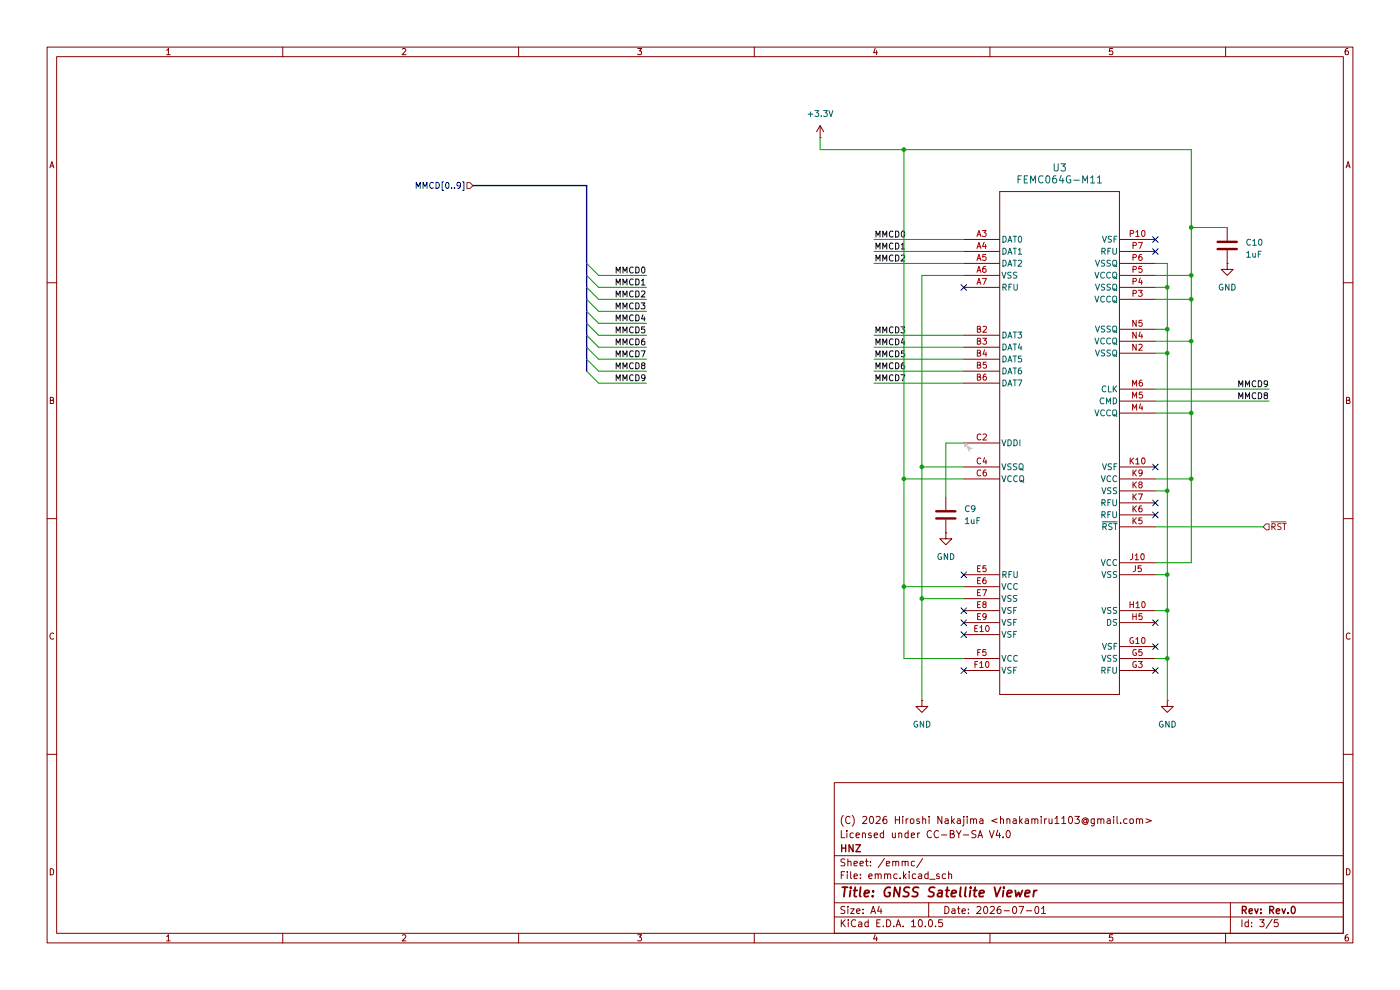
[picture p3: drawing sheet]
(kicad_sch
 (version 20260306)
 (generator "eeschema")
 (generator_version "10.0")
 (paper "A4")
 (title_block
  (title "GNSS Satellite Viewer")
  (date "2026-07-01")
  (rev "Rev.0")
  (company "HNZ")
  (comment 1 "Licensed under CC-BY-SA V4.0")
  (comment 2 "(C) 2026 Hiroshi Nakajima <hnakamiru1103@gmail.com>"))
 (lib_symbols
  (symbol "Device:C"
   (pin_numbers (hide yes))
   (pin_names
    (offset 0.254)) (exclude_from_sim no) (in_bom yes) (on_board yes)
   (in_pos_files yes)
   (duplicate_pin_numbers_are_jumpers no)
   (property "Reference" "C" (at 0.635 2.54 0) (show_name no) (do_not_autoplace no) (effects (font (size 1.27 1.27)) (justify left)))
   (property "Value" "C" (at 0.635 -2.54 0) (show_name no) (do_not_autoplace no) (effects (font (size 1.27 1.27)) (justify left)))
   (property "Footprint" "" (at 0.9652 -3.81 0) (show_name no) (do_not_autoplace no) (hide yes) (effects (font (size 1.27 1.27))))
   (property "Datasheet" "" (at 0 0 0) (show_name no) (do_not_autoplace no) (hide yes) (effects (font (size 1.27 1.27))))
   (property "Description" "Unpolarized capacitor" (at 0 0 0) (show_name no) (do_not_autoplace no) (hide yes) (effects (font (size 1.27 1.27))))
   (symbol "C_0_1"
    (polyline (pts (xy -2.032 0.762) (xy 2.032 0.762)) (stroke (width 0.508) (type default)) (fill (type none)))
    (polyline (pts (xy -2.032 -0.762) (xy 2.032 -0.762)) (stroke (width 0.508) (type default)) (fill (type none))))
   (symbol "C_1_1"
    (pin passive line (at 0 3.81 270) (length 2.794) (name "" (effects (font (size 1.27 1.27)))) (number "1" (effects (font (size 1.27 1.27)))))
    (pin passive line (at 0 -3.81 90) (length 2.794) (name "" (effects (font (size 1.27 1.27)))) (number "2" (effects (font (size 1.27 1.27))))))
   (embedded_fonts no))
  (symbol "power:+3.3V"
   (power global)
   (pin_numbers (hide yes))
   (pin_names
    (offset 0) (hide yes)) (exclude_from_sim no) (in_bom yes) (on_board yes)
   (in_pos_files yes)
   (duplicate_pin_numbers_are_jumpers no)
   (property "Reference" "#PWR" (at 0 -3.81 0) (show_name no) (do_not_autoplace no) (hide yes) (effects (font (size 1.27 1.27))))
   (property "Value" "+3.3V" (at 0 3.556 0) (show_name no) (do_not_autoplace no) (effects (font (size 1.27 1.27))))
   (property "Footprint" "" (at 0 0 0) (show_name no) (do_not_autoplace no) (hide yes) (effects (font (size 1.27 1.27))))
   (property "Datasheet" "" (at 0 0 0) (show_name no) (do_not_autoplace no) (hide yes) (effects (font (size 1.27 1.27))))
   (property "Description" "Power symbol creates a global label with name \"+3.3V\"" (at 0 0 0) (show_name no) (do_not_autoplace no) (hide yes) (effects (font (size 1.27 1.27))))
   (symbol "+3.3V_0_1"
    (polyline (pts (xy -0.762 1.27) (xy 0 2.54)) (stroke (width 0) (type default)) (fill (type none)))
    (polyline (pts (xy 0 2.54) (xy 0.762 1.27)) (stroke (width 0) (type default)) (fill (type none)))
    (polyline (pts (xy 0 0) (xy 0 2.54)) (stroke (width 0) (type default)) (fill (type none))))
   (symbol "+3.3V_1_1"
    (pin power_in line (at 0 0 90) (length 0) (name "" (effects (font (size 1.27 1.27)))) (number "1" (effects (font (size 1.27 1.27))))))
   (embedded_fonts no))
  (symbol "power:GND"
   (power global)
   (pin_numbers (hide yes))
   (pin_names
    (offset 0) (hide yes)) (exclude_from_sim no) (in_bom yes) (on_board yes)
   (in_pos_files yes)
   (duplicate_pin_numbers_are_jumpers no)
   (property "Reference" "#PWR" (at 0 -6.35 0) (show_name no) (do_not_autoplace no) (hide yes) (effects (font (size 1.27 1.27))))
   (property "Value" "GND" (at 0 -3.81 0) (show_name no) (do_not_autoplace no) (effects (font (size 1.27 1.27))))
   (property "Footprint" "" (at 0 0 0) (show_name no) (do_not_autoplace no) (hide yes) (effects (font (size 1.27 1.27))))
   (property "Datasheet" "" (at 0 0 0) (show_name no) (do_not_autoplace no) (hide yes) (effects (font (size 1.27 1.27))))
   (property "Description" "Power symbol creates a global label with name \"GND\" , ground" (at 0 0 0) (show_name no) (do_not_autoplace no) (hide yes) (effects (font (size 1.27 1.27))))
   (symbol "GND_0_1"
    (polyline (pts (xy 0 0) (xy 0 -1.27) (xy 1.27 -1.27) (xy 0 -2.54) (xy -1.27 -1.27) (xy 0 -1.27)) (stroke (width 0) (type default)) (fill (type none))))
   (symbol "GND_1_1"
    (pin power_in line (at 0 0 270) (length 0) (name "" (effects (font (size 1.27 1.27)))) (number "1" (effects (font (size 1.27 1.27))))))
   (embedded_fonts no))
  (symbol "tbctl:EM32VSUKN"
   (pin_names
    (offset 0.254)) (exclude_from_sim no) (in_bom yes) (on_board yes)
   (in_pos_files yes)
   (duplicate_pin_numbers_are_jumpers no)
   (property "Reference" "U" (at 20.32 10.16 0) (show_name no) (do_not_autoplace no) (effects (font (size 1.524 1.524))))
   (property "Value" "EM32VSUKN" (at 20.32 7.62 0) (show_name no) (do_not_autoplace no) (effects (font (size 1.524 1.524))))
   (property "Footprint" "tbctl:EM32VSUKN FPGA153" (at 1.27 7.62 0) (show_name no) (do_not_autoplace no) (hide yes) (effects (font (size 1.27 1.27)
    (italic yes))))
   (property "Datasheet" "" (at 0 0 0) (show_name no) (do_not_autoplace no) (hide yes) (effects (font (size 1.27 1.27)
    (italic yes))))
   (property "Description" "Packaged NAND flash memory with e•MMC™ 5.1 interface" (at 0 0 0) (show_name no) (do_not_autoplace no) (hide yes) (effects (font (size 1.27 1.27))))
   (symbol "EM32VSUKN_1_1"
    (polyline (pts (xy 7.62 5.08) (xy 7.62 -101.6)) (stroke (width 0.127) (type default)) (fill (type none)))
    (polyline (pts (xy 7.62 -101.6) (xy 33.02 -101.6)) (stroke (width 0.127) (type default)) (fill (type none)))
    (polyline (pts (xy 33.02 5.08) (xy 7.62 5.08)) (stroke (width 0.127) (type default)) (fill (type none)))
    (polyline (pts (xy 33.02 -101.6) (xy 33.02 5.08)) (stroke (width 0.127) (type default)) (fill (type none)))
    (pin passive line (at 0 -5.08 0) (length 7.62) (name "DAT0" (effects (font (size 1.27 1.27)))) (number "A3" (effects (font (size 1.27 1.27)))))
    (pin passive line (at 0 -7.62 0) (length 7.62) (name "DAT1" (effects (font (size 1.27 1.27)))) (number "A4" (effects (font (size 1.27 1.27)))))
    (pin passive line (at 0 -10.16 0) (length 7.62) (name "DAT2" (effects (font (size 1.27 1.27)))) (number "A5" (effects (font (size 1.27 1.27)))))
    (pin power_in line (at 0 -12.7 0) (length 7.62) (name "VSS" (effects (font (size 1.27 1.27)))) (number "A6" (effects (font (size 1.27 1.27)))))
    (pin passive line (at 0 -15.24 0) (length 7.62) (name "RFU" (effects (font (size 1.27 1.27)))) (number "A7" (effects (font (size 1.27 1.27)))))
    (pin passive line (at 0 -25.4 0) (length 7.62) (name "DAT3" (effects (font (size 1.27 1.27)))) (number "B2" (effects (font (size 1.27 1.27)))))
    (pin passive line (at 0 -27.94 0) (length 7.62) (name "DAT4" (effects (font (size 1.27 1.27)))) (number "B3" (effects (font (size 1.27 1.27)))))
    (pin passive line (at 0 -30.48 0) (length 7.62) (name "DAT5" (effects (font (size 1.27 1.27)))) (number "B4" (effects (font (size 1.27 1.27)))))
    (pin passive line (at 0 -33.02 0) (length 7.62) (name "DAT6" (effects (font (size 1.27 1.27)))) (number "B5" (effects (font (size 1.27 1.27)))))
    (pin passive line (at 0 -35.56 0) (length 7.62) (name "DAT7" (effects (font (size 1.27 1.27)))) (number "B6" (effects (font (size 1.27 1.27)))))
    (pin power_in line (at 0 -48.26 0) (length 7.62) (name "VDDI" (effects (font (size 1.27 1.27)))) (number "C2" (effects (font (size 1.27 1.27)))))
    (pin power_in line (at 0 -53.34 0) (length 7.62) (name "VSSQ" (effects (font (size 1.27 1.27)))) (number "C4" (effects (font (size 1.27 1.27)))))
    (pin power_in line (at 0 -55.88 0) (length 7.62) (name "VCCQ" (effects (font (size 1.27 1.27)))) (number "C6" (effects (font (size 1.27 1.27)))))
    (pin passive line (at 0 -76.2 0) (length 7.62) (name "RFU" (effects (font (size 1.27 1.27)))) (number "E5" (effects (font (size 1.27 1.27)))))
    (pin power_in line (at 0 -78.74 0) (length 7.62) (name "VCC" (effects (font (size 1.27 1.27)))) (number "E6" (effects (font (size 1.27 1.27)))))
    (pin power_in line (at 0 -81.28 0) (length 7.62) (name "VSS" (effects (font (size 1.27 1.27)))) (number "E7" (effects (font (size 1.27 1.27)))))
    (pin power_in line (at 0 -83.82 0) (length 7.62) (name "VSF" (effects (font (size 1.27 1.27)))) (number "E8" (effects (font (size 1.27 1.27)))))
    (pin power_in line (at 0 -86.36 0) (length 7.62) (name "VSF" (effects (font (size 1.27 1.27)))) (number "E9" (effects (font (size 1.27 1.27)))))
    (pin power_in line (at 0 -88.9 0) (length 7.62) (name "VSF" (effects (font (size 1.27 1.27)))) (number "E10" (effects (font (size 1.27 1.27)))))
    (pin power_in line (at 0 -93.98 0) (length 7.62) (name "VCC" (effects (font (size 1.27 1.27)))) (number "F5" (effects (font (size 1.27 1.27)))))
    (pin power_in line (at 0 -96.52 0) (length 7.62) (name "VSF" (effects (font (size 1.27 1.27)))) (number "F10" (effects (font (size 1.27 1.27)))))
    (pin passive line (at 40.64 -96.52 180) (length 7.62) (name "RFU" (effects (font (size 1.27 1.27)))) (number "G3" (effects (font (size 1.27 1.27)))))
    (pin power_in line (at 40.64 -93.98 180) (length 7.62) (name "VSS" (effects (font (size 1.27 1.27)))) (number "G5" (effects (font (size 1.27 1.27)))))
    (pin power_in line (at 40.64 -91.44 180) (length 7.62) (name "VSF" (effects (font (size 1.27 1.27)))) (number "G10" (effects (font (size 1.27 1.27)))))
    (pin passive line (at 40.64 -86.36 180) (length 7.62) (name "DS" (effects (font (size 1.27 1.27)))) (number "H5" (effects (font (size 1.27 1.27)))))
    (pin power_in line (at 40.64 -83.82 180) (length 7.62) (name "VSS" (effects (font (size 1.27 1.27)))) (number "H10" (effects (font (size 1.27 1.27)))))
    (pin power_in line (at 40.64 -76.2 180) (length 7.62) (name "VSS" (effects (font (size 1.27 1.27)))) (number "J5" (effects (font (size 1.27 1.27)))))
    (pin power_in line (at 40.64 -73.66 180) (length 7.62) (name "VCC" (effects (font (size 1.27 1.27)))) (number "J10" (effects (font (size 1.27 1.27)))))
    (pin passive line (at 40.64 -66.04 180) (length 7.62) (name "~{RST}" (effects (font (size 1.27 1.27)))) (number "K5" (effects (font (size 1.27 1.27)))))
    (pin passive line (at 40.64 -63.5 180) (length 7.62) (name "RFU" (effects (font (size 1.27 1.27)))) (number "K6" (effects (font (size 1.27 1.27)))))
    (pin passive line (at 40.64 -60.96 180) (length 7.62) (name "RFU" (effects (font (size 1.27 1.27)))) (number "K7" (effects (font (size 1.27 1.27)))))
    (pin power_in line (at 40.64 -58.42 180) (length 7.62) (name "VSS" (effects (font (size 1.27 1.27)))) (number "K8" (effects (font (size 1.27 1.27)))))
    (pin power_in line (at 40.64 -55.88 180) (length 7.62) (name "VCC" (effects (font (size 1.27 1.27)))) (number "K9" (effects (font (size 1.27 1.27)))))
    (pin power_in line (at 40.64 -53.34 180) (length 7.62) (name "VSF" (effects (font (size 1.27 1.27)))) (number "K10" (effects (font (size 1.27 1.27)))))
    (pin power_in line (at 40.64 -41.91 180) (length 7.62) (name "VCCQ" (effects (font (size 1.27 1.27)))) (number "M4" (effects (font (size 1.27 1.27)))))
    (pin passive line (at 40.64 -39.37 180) (length 7.62) (name "CMD" (effects (font (size 1.27 1.27)))) (number "M5" (effects (font (size 1.27 1.27)))))
    (pin passive line (at 40.64 -36.83 180) (length 7.62) (name "CLK" (effects (font (size 1.27 1.27)))) (number "M6" (effects (font (size 1.27 1.27)))))
    (pin power_in line (at 40.64 -29.21 180) (length 7.62) (name "VSSQ" (effects (font (size 1.27 1.27)))) (number "N2" (effects (font (size 1.27 1.27)))))
    (pin power_in line (at 40.64 -26.67 180) (length 7.62) (name "VCCQ" (effects (font (size 1.27 1.27)))) (number "N4" (effects (font (size 1.27 1.27)))))
    (pin power_in line (at 40.64 -24.13 180) (length 7.62) (name "VSSQ" (effects (font (size 1.27 1.27)))) (number "N5" (effects (font (size 1.27 1.27)))))
    (pin power_in line (at 40.64 -17.78 180) (length 7.62) (name "VCCQ" (effects (font (size 1.27 1.27)))) (number "P3" (effects (font (size 1.27 1.27)))))
    (pin power_in line (at 40.64 -15.24 180) (length 7.62) (name "VSSQ" (effects (font (size 1.27 1.27)))) (number "P4" (effects (font (size 1.27 1.27)))))
    (pin power_in line (at 40.64 -12.7 180) (length 7.62) (name "VCCQ" (effects (font (size 1.27 1.27)))) (number "P5" (effects (font (size 1.27 1.27)))))
    (pin power_in line (at 40.64 -10.16 180) (length 7.62) (name "VSSQ" (effects (font (size 1.27 1.27)))) (number "P6" (effects (font (size 1.27 1.27)))))
    (pin passive line (at 40.64 -7.62 180) (length 7.62) (name "RFU" (effects (font (size 1.27 1.27)))) (number "P7" (effects (font (size 1.27 1.27)))))
    (pin power_in line (at 40.64 -5.08 180) (length 7.62) (name "VSF" (effects (font (size 1.27 1.27)))) (number "P10" (effects (font (size 1.27 1.27))))))
   (embedded_fonts no)))
 (junction
  (at 191.77 101.6)
  (diameter 0)
  (color 0 0 0 0))
 (junction
  (at 191.77 31.75)
  (diameter 0)
  (color 0 0 0 0))
 (junction
  (at 191.77 124.46)
  (diameter 0)
  (color 0 0 0 0))
 (junction
  (at 195.58 99.06)
  (diameter 0)
  (color 0 0 0 0))
 (junction
  (at 252.73 72.39)
  (diameter 0)
  (color 0 0 0 0))
 (junction
  (at 252.73 48.26)
  (diameter 0)
  (color 0 0 0 0))
 (junction
  (at 247.65 74.93)
  (diameter 0)
  (color 0 0 0 0))
 (junction
  (at 247.65 104.14)
  (diameter 0)
  (color 0 0 0 0))
 (junction
  (at 247.65 60.96)
  (diameter 0)
  (color 0 0 0 0))
 (junction
  (at 252.73 87.63)
  (diameter 0)
  (color 0 0 0 0))
 (junction
  (at 247.65 129.54)
  (diameter 0)
  (color 0 0 0 0))
 (junction
  (at 252.73 63.5)
  (diameter 0)
  (color 0 0 0 0))
 (junction
  (at 195.58 127)
  (diameter 0)
  (color 0 0 0 0))
 (junction
  (at 252.73 101.6)
  (diameter 0)
  (color 0 0 0 0))
 (junction
  (at 247.65 139.7)
  (diameter 0)
  (color 0 0 0 0))
 (junction
  (at 247.65 69.85)
  (diameter 0)
  (color 0 0 0 0))
 (junction
  (at 252.73 58.42)
  (diameter 0)
  (color 0 0 0 0))
 (junction
  (at 247.65 121.92)
  (diameter 0)
  (color 0 0 0 0))
 (no_connect
  (at 245.11 99.06))
 (no_connect
  (at 245.11 53.34))
 (no_connect
  (at 204.47 129.54))
 (no_connect
  (at 245.11 137.16))
 (no_connect
  (at 245.11 106.68))
 (no_connect
  (at 245.11 50.8))
 (no_connect
  (at 245.11 142.24))
 (no_connect
  (at 204.47 142.24))
 (no_connect
  (at 245.11 132.08))
 (no_connect
  (at 204.47 132.08))
 (no_connect
  (at 204.47 134.62))
 (no_connect
  (at 204.47 121.92))
 (no_connect
  (at 245.11 109.22))
 (no_connect
  (at 204.47 60.96))
 (bus_entry
  (at 124.46 71.12)
  (size 2.54 2.54)
  (stroke (width 0) (type default)))
 (bus_entry
  (at 124.46 68.58)
  (size 2.54 2.54)
  (stroke (width 0) (type default)))
 (bus_entry
  (at 124.46 76.2)
  (size 2.54 2.54)
  (stroke (width 0) (type default)))
 (bus_entry
  (at 124.46 78.74)
  (size 2.54 2.54)
  (stroke (width 0) (type default)))
 (bus_entry
  (at 124.46 58.42)
  (size 2.54 2.54)
  (stroke (width 0) (type default)))
 (bus_entry
  (at 124.46 66.04)
  (size 2.54 2.54)
  (stroke (width 0) (type default)))
 (bus_entry
  (at 124.46 63.5)
  (size 2.54 2.54)
  (stroke (width 0) (type default)))
 (bus_entry
  (at 124.46 73.66)
  (size 2.54 2.54)
  (stroke (width 0) (type default)))
 (bus_entry
  (at 124.46 60.96)
  (size 2.54 2.54)
  (stroke (width 0) (type default)))
 (bus_entry
  (at 124.46 55.88)
  (size 2.54 2.54)
  (stroke (width 0) (type default)))
 (wire
  (pts (xy 252.73 119.38) (xy 252.73 101.6))
  (stroke (width 0) (type default)))
 (wire
  (pts (xy 252.73 87.63) (xy 252.73 72.39))
  (stroke (width 0) (type default)))
 (wire
  (pts (xy 127 58.42) (xy 137.16 58.42))
  (stroke (width 0) (type default)))
 (wire
  (pts (xy 185.42 81.28) (xy 204.47 81.28))
  (stroke (width 0) (type default)))
 (wire
  (pts (xy 252.73 31.75) (xy 191.77 31.75))
  (stroke (width 0) (type default)))
 (wire
  (pts (xy 127 66.04) (xy 137.16 66.04))
  (stroke (width 0) (type default)))
 (wire
  (pts (xy 245.11 104.14) (xy 247.65 104.14))
  (stroke (width 0) (type default)))
 (wire
  (pts (xy 127 71.12) (xy 137.16 71.12))
  (stroke (width 0) (type default)))
 (wire
  (pts (xy 204.47 124.46) (xy 191.77 124.46))
  (stroke (width 0) (type default)))
 (wire
  (pts (xy 252.73 31.75) (xy 252.73 48.26))
  (stroke (width 0) (type default)))
 (wire
  (pts (xy 185.42 73.66) (xy 204.47 73.66))
  (stroke (width 0) (type default)))
 (wire
  (pts (xy 245.11 74.93) (xy 247.65 74.93))
  (stroke (width 0) (type default)))
 (wire
  (pts (xy 247.65 74.93) (xy 247.65 69.85))
  (stroke (width 0) (type default)))
 (wire
  (pts (xy 195.58 127) (xy 195.58 148.59))
  (stroke (width 0) (type default)))
 (wire
  (pts (xy 127 76.2) (xy 137.16 76.2))
  (stroke (width 0) (type default)))
 (bus
  (pts (xy 124.46 73.66) (xy 124.46 78.74))
  (stroke (width 0) (type default)))
 (wire
  (pts (xy 204.47 58.42) (xy 195.58 58.42))
  (stroke (width 0) (type default)))
 (wire
  (pts (xy 247.65 139.7) (xy 247.65 129.54))
  (stroke (width 0) (type default)))
 (wire
  (pts (xy 245.11 119.38) (xy 252.73 119.38))
  (stroke (width 0) (type default)))
 (bus
  (pts (xy 124.46 39.37) (xy 124.46 66.04))
  (stroke (width 0) (type default)))
 (wire
  (pts (xy 245.11 55.88) (xy 247.65 55.88))
  (stroke (width 0) (type default)))
 (wire
  (pts (xy 185.42 71.12) (xy 204.47 71.12))
  (stroke (width 0) (type default)))
 (wire
  (pts (xy 245.11 82.55) (xy 269.24 82.55))
  (stroke (width 0) (type default)))
 (wire
  (pts (xy 127 68.58) (xy 137.16 68.58))
  (stroke (width 0) (type default)))
 (wire
  (pts (xy 191.77 31.75) (xy 191.77 101.6))
  (stroke (width 0) (type default)))
 (wire
  (pts (xy 245.11 69.85) (xy 247.65 69.85))
  (stroke (width 0) (type default)))
 (wire
  (pts (xy 200.66 93.98) (xy 200.66 105.41))
  (stroke (width 0) (type default)))
 (wire
  (pts (xy 185.42 76.2) (xy 204.47 76.2))
  (stroke (width 0) (type default)))
 (wire
  (pts (xy 127 63.5) (xy 137.16 63.5))
  (stroke (width 0) (type default)))
 (wire
  (pts (xy 247.65 139.7) (xy 247.65 148.59))
  (stroke (width 0) (type default)))
 (wire
  (pts (xy 127 78.74) (xy 137.16 78.74))
  (stroke (width 0) (type default)))
 (wire
  (pts (xy 247.65 60.96) (xy 245.11 60.96))
  (stroke (width 0) (type default)))
 (wire
  (pts (xy 252.73 72.39) (xy 252.73 63.5))
  (stroke (width 0) (type default)))
 (wire
  (pts (xy 191.77 139.7) (xy 204.47 139.7))
  (stroke (width 0) (type default)))
 (wire
  (pts (xy 245.11 63.5) (xy 252.73 63.5))
  (stroke (width 0) (type default)))
 (wire
  (pts (xy 195.58 127) (xy 204.47 127))
  (stroke (width 0) (type default)))
 (wire
  (pts (xy 245.11 139.7) (xy 247.65 139.7))
  (stroke (width 0) (type default)))
 (wire
  (pts (xy 245.11 58.42) (xy 252.73 58.42))
  (stroke (width 0) (type default)))
 (wire
  (pts (xy 185.42 78.74) (xy 204.47 78.74))
  (stroke (width 0) (type default)))
 (wire
  (pts (xy 191.77 101.6) (xy 191.77 124.46))
  (stroke (width 0) (type default)))
 (wire
  (pts (xy 195.58 99.06) (xy 195.58 127))
  (stroke (width 0) (type default)))
 (wire
  (pts (xy 247.65 121.92) (xy 247.65 104.14))
  (stroke (width 0) (type default)))
 (wire
  (pts (xy 127 60.96) (xy 137.16 60.96))
  (stroke (width 0) (type default)))
 (wire
  (pts (xy 245.11 121.92) (xy 247.65 121.92))
  (stroke (width 0) (type default)))
 (wire
  (pts (xy 127 81.28) (xy 137.16 81.28))
  (stroke (width 0) (type default)))
 (wire
  (pts (xy 204.47 99.06) (xy 195.58 99.06))
  (stroke (width 0) (type default)))
 (wire
  (pts (xy 191.77 31.75) (xy 173.99 31.75))
  (stroke (width 0) (type default)))
 (wire
  (pts (xy 127 73.66) (xy 137.16 73.66))
  (stroke (width 0) (type default)))
 (wire
  (pts (xy 247.65 55.88) (xy 247.65 60.96))
  (stroke (width 0) (type default)))
 (wire
  (pts (xy 247.65 69.85) (xy 247.65 60.96))
  (stroke (width 0) (type default)))
 (wire
  (pts (xy 204.47 93.98) (xy 200.66 93.98))
  (stroke (width 0) (type default)))
 (wire
  (pts (xy 245.11 87.63) (xy 252.73 87.63))
  (stroke (width 0) (type default)))
 (wire
  (pts (xy 252.73 63.5) (xy 252.73 58.42))
  (stroke (width 0) (type default)))
 (wire
  (pts (xy 245.11 101.6) (xy 252.73 101.6))
  (stroke (width 0) (type default)))
 (bus
  (pts (xy 124.46 39.37) (xy 100.33 39.37))
  (stroke (width 0) (type default)))
 (wire
  (pts (xy 191.77 101.6) (xy 204.47 101.6))
  (stroke (width 0) (type default)))
 (wire
  (pts (xy 245.11 85.09) (xy 269.24 85.09))
  (stroke (width 0) (type default)))
 (bus
  (pts (xy 124.46 68.58) (xy 124.46 71.12))
  (stroke (width 0) (type default)))
 (wire
  (pts (xy 195.58 58.42) (xy 195.58 99.06))
  (stroke (width 0) (type default)))
 (wire
  (pts (xy 185.42 50.8) (xy 204.47 50.8))
  (stroke (width 0) (type default)))
 (wire
  (pts (xy 252.73 48.26) (xy 252.73 58.42))
  (stroke (width 0) (type default)))
 (wire
  (pts (xy 245.11 111.76) (xy 267.97 111.76))
  (stroke (width 0) (type default)))
 (wire
  (pts (xy 247.65 121.92) (xy 247.65 129.54))
  (stroke (width 0) (type default)))
 (wire
  (pts (xy 252.73 48.26) (xy 260.35 48.26))
  (stroke (width 0) (type default)))
 (wire
  (pts (xy 245.11 72.39) (xy 252.73 72.39))
  (stroke (width 0) (type default)))
 (wire
  (pts (xy 191.77 124.46) (xy 191.77 139.7))
  (stroke (width 0) (type default)))
 (wire
  (pts (xy 245.11 129.54) (xy 247.65 129.54))
  (stroke (width 0) (type default)))
 (wire
  (pts (xy 185.42 55.88) (xy 204.47 55.88))
  (stroke (width 0) (type default)))
 (bus
  (pts (xy 124.46 71.12) (xy 124.46 73.66))
  (stroke (width 0) (type default)))
 (wire
  (pts (xy 185.42 53.34) (xy 204.47 53.34))
  (stroke (width 0) (type default)))
 (bus
  (pts (xy 124.46 66.04) (xy 124.46 68.58))
  (stroke (width 0) (type default)))
 (wire
  (pts (xy 247.65 104.14) (xy 247.65 74.93))
  (stroke (width 0) (type default)))
 (wire
  (pts (xy 173.99 29.21) (xy 173.99 31.75))
  (stroke (width 0) (type default)))
 (wire
  (pts (xy 252.73 101.6) (xy 252.73 87.63))
  (stroke (width 0) (type default)))
 (label "MMCD9"
  (at 269.24 82.55 180)
  (effects (font (size 1.27 1.27)) (justify right bottom)))
 (label "MMCD3"
  (at 137.16 66.04 180)
  (effects (font (size 1.27 1.27)) (justify right bottom)))
 (label "MMCD1"
  (at 137.16 60.96 180)
  (effects (font (size 1.27 1.27)) (justify right bottom)))
 (label "MMCD8"
  (at 137.16 78.74 180)
  (effects (font (size 1.27 1.27)) (justify right bottom)))
 (label "MMCD2"
  (at 137.16 63.5 180)
  (effects (font (size 1.27 1.27)) (justify right bottom)))
 (label "MMCD0"
  (at 137.16 58.42 180)
  (effects (font (size 1.27 1.27)) (justify right bottom)))
 (label "MMCD2"
  (at 185.42 55.88 0)
  (effects (font (size 1.27 1.27)) (justify left bottom)))
 (label "MMCD5"
  (at 185.42 76.2 0)
  (effects (font (size 1.27 1.27)) (justify left bottom)))
 (label "MMCD3"
  (at 185.42 71.12 0)
  (effects (font (size 1.27 1.27)) (justify left bottom)))
 (label "MMCD8"
  (at 269.24 85.09 180)
  (effects (font (size 1.27 1.27)) (justify right bottom)))
 (label "MMCD5"
  (at 137.16 71.12 180)
  (effects (font (size 1.27 1.27)) (justify right bottom)))
 (label "MMCD7"
  (at 137.16 76.2 180)
  (effects (font (size 1.27 1.27)) (justify right bottom)))
 (label "MMCD7"
  (at 185.42 81.28 0)
  (effects (font (size 1.27 1.27)) (justify left bottom)))
 (label "MMCD0"
  (at 185.42 50.8 0)
  (effects (font (size 1.27 1.27)) (justify left bottom)))
 (label "MMCD1"
  (at 185.42 53.34 0)
  (effects (font (size 1.27 1.27)) (justify left bottom)))
 (label "MMCD6"
  (at 185.42 78.74 0)
  (effects (font (size 1.27 1.27)) (justify left bottom)))
 (label "MMCD4"
  (at 137.16 68.58 180)
  (effects (font (size 1.27 1.27)) (justify right bottom)))
 (label "MMCD4"
  (at 185.42 73.66 0)
  (effects (font (size 1.27 1.27)) (justify left bottom)))
 (label "MMCD6"
  (at 137.16 73.66 180)
  (effects (font (size 1.27 1.27)) (justify right bottom)))
 (label "MMCD9"
  (at 137.16 81.28 180)
  (effects (font (size 1.27 1.27)) (justify right bottom)))
 (hierarchical_label "MMCD[0..9]"
  (shape input)
  (at 100.33 39.37 180)
  (effects (font (size 1.27 1.27)) (justify right)))
 (hierarchical_label "~{RST}"
  (shape input)
  (at 267.97 111.76 0)
  (effects (font (size 1.27 1.27)) (justify left)))
 (symbol
  (lib_id "power:GND")
  (at 247.65 148.59 0)
  (unit 1)
  (body_style 1)
  (exclude_from_sim no)
  (in_bom yes)
  (on_board yes)
  (in_pos_files yes)
  (dnp no)
  (fields_autoplaced yes)
  (property "Reference" "#PWR0212" (at 247.65 154.94 0) (hide yes) (show_name no) (do_not_autoplace no) (effects (font (size 1.27 1.27))))
  (property "Value" "GND" (at 247.65 153.67 0) (show_name no) (do_not_autoplace no) (effects (font (size 1.27 1.27))))
  (property "Footprint" "" (at 247.65 148.59 0) (hide yes) (show_name no) (do_not_autoplace no) (effects (font (size 1.27 1.27))))
  (property "Datasheet" "" (at 247.65 148.59 0) (hide yes) (show_name no) (do_not_autoplace no) (effects (font (size 1.27 1.27))))
  (property "Description" "" (at 247.65 148.59 0) (show_name no) (do_not_autoplace no) (effects (font (size 1.27 1.27))))
  (pin "1"))
 (symbol
  (lib_id "power:GND")
  (at 260.35 55.88 0)
  (unit 1)
  (body_style 1)
  (exclude_from_sim no)
  (in_bom yes)
  (on_board yes)
  (in_pos_files yes)
  (dnp no)
  (fields_autoplaced yes)
  (property "Reference" "#PWR0213" (at 260.35 62.23 0) (hide yes) (show_name no) (do_not_autoplace no) (effects (font (size 1.27 1.27))))
  (property "Value" "GND" (at 260.35 60.96 0) (show_name no) (do_not_autoplace no) (effects (font (size 1.27 1.27))))
  (property "Footprint" "" (at 260.35 55.88 0) (hide yes) (show_name no) (do_not_autoplace no) (effects (font (size 1.27 1.27))))
  (property "Datasheet" "" (at 260.35 55.88 0) (hide yes) (show_name no) (do_not_autoplace no) (effects (font (size 1.27 1.27))))
  (property "Description" "" (at 260.35 55.88 0) (show_name no) (do_not_autoplace no) (effects (font (size 1.27 1.27))))
  (pin "1"))
 (symbol
  (lib_id "power:GND")
  (at 195.58 148.59 0)
  (unit 1)
  (body_style 1)
  (exclude_from_sim no)
  (in_bom yes)
  (on_board yes)
  (in_pos_files yes)
  (dnp no)
  (fields_autoplaced yes)
  (property "Reference" "#PWR0210" (at 195.58 154.94 0) (hide yes) (show_name no) (do_not_autoplace no) (effects (font (size 1.27 1.27))))
  (property "Value" "GND" (at 195.58 153.67 0) (show_name no) (do_not_autoplace no) (effects (font (size 1.27 1.27))))
  (property "Footprint" "" (at 195.58 148.59 0) (hide yes) (show_name no) (do_not_autoplace no) (effects (font (size 1.27 1.27))))
  (property "Datasheet" "" (at 195.58 148.59 0) (hide yes) (show_name no) (do_not_autoplace no) (effects (font (size 1.27 1.27))))
  (property "Description" "" (at 195.58 148.59 0) (show_name no) (do_not_autoplace no) (effects (font (size 1.27 1.27))))
  (pin "1"))
 (symbol
  (lib_id "tbctl:EM32VSUKN")
  (at 204.47 45.72 0)
  (unit 1)
  (body_style 1)
  (exclude_from_sim no)
  (in_bom yes)
  (on_board yes)
  (in_pos_files yes)
  (dnp no)
  (fields_autoplaced yes)
  (property "Reference" "U3" (at 224.79 35.56 0) (show_name no) (do_not_autoplace no) (effects (font (size 1.524 1.524))))
  (property "Value" "FEMC064G-M11" (at 224.79 38.1 0) (show_name no) (do_not_autoplace no) (effects (font (size 1.524 1.524))))
  (property "Footprint" "Library:EM32VSUKN FPGA153" (at 205.74 38.1 0) (hide yes) (show_name no) (do_not_autoplace no) (effects (font (size 1.27 1.27)
    (italic yes))))
  (property "Datasheet" "" (at 204.47 45.72 0) (hide yes) (show_name no) (do_not_autoplace no) (effects (font (size 1.27 1.27)
    (italic yes))))
  (property "Description" "" (at 204.47 45.72 0) (show_name no) (do_not_autoplace no) (effects (font (size 1.27 1.27))))
  (property "digikey" "3052-FEMC064G-M11-ND" (at 204.47 45.72 0) (hide yes) (show_name no) (do_not_autoplace no) (effects (font (size 1.27 1.27))))
  (pin "A3")
  (pin "A4")
  (pin "A5")
  (pin "A6")
  (pin "A7")
  (pin "B2")
  (pin "B3")
  (pin "B4")
  (pin "B5")
  (pin "B6")
  (pin "C2")
  (pin "C4")
  (pin "C6")
  (pin "E10")
  (pin "E5")
  (pin "E6")
  (pin "E7")
  (pin "E8")
  (pin "E9")
  (pin "F10")
  (pin "F5")
  (pin "G10")
  (pin "G3")
  (pin "G5")
  (pin "H10")
  (pin "H5")
  (pin "J10")
  (pin "J5")
  (pin "K10")
  (pin "K5")
  (pin "K6")
  (pin "K7")
  (pin "K8")
  (pin "K9")
  (pin "M4")
  (pin "M5")
  (pin "M6")
  (pin "N2")
  (pin "N4")
  (pin "N5")
  (pin "P10")
  (pin "P3")
  (pin "P4")
  (pin "P5")
  (pin "P6")
  (pin "P7"))
 (symbol
  (lib_id "Device:C")
  (at 200.66 109.22 0)
  (unit 1)
  (body_style 1)
  (exclude_from_sim no)
  (in_bom yes)
  (on_board yes)
  (in_pos_files yes)
  (dnp no)
  (fields_autoplaced yes)
  (property "Reference" "C9" (at 204.47 107.9499 0) (show_name no) (do_not_autoplace no) (effects (font (size 1.27 1.27)) (justify left)))
  (property "Value" "1uF" (at 204.47 110.4899 0) (show_name no) (do_not_autoplace no) (effects (font (size 1.27 1.27)) (justify left)))
  (property "Footprint" "Capacitor_SMD:C_0805_2012Metric" (at 201.6252 113.03 0) (hide yes) (show_name no) (do_not_autoplace no) (effects (font (size 1.27 1.27))))
  (property "Datasheet" "~" (at 200.66 109.22 0) (hide yes) (show_name no) (do_not_autoplace no) (effects (font (size 1.27 1.27))))
  (property "Description" "Unpolarized capacitor" (at 200.66 109.22 0) (hide yes) (show_name no) (do_not_autoplace no) (effects (font (size 1.27 1.27))))
  (property "digikey" "1276-1026-1-ND" (at 200.66 109.22 0) (hide yes) (show_name no) (do_not_autoplace no) (effects (font (size 1.27 1.27))))
  (pin "1")
  (pin "2"))
 (symbol
  (lib_id "power:GND")
  (at 200.66 113.03 0)
  (unit 1)
  (body_style 1)
  (exclude_from_sim no)
  (in_bom yes)
  (on_board yes)
  (in_pos_files yes)
  (dnp no)
  (fields_autoplaced yes)
  (property "Reference" "#PWR0211" (at 200.66 119.38 0) (hide yes) (show_name no) (do_not_autoplace no) (effects (font (size 1.27 1.27))))
  (property "Value" "GND" (at 200.66 118.11 0) (show_name no) (do_not_autoplace no) (effects (font (size 1.27 1.27))))
  (property "Footprint" "" (at 200.66 113.03 0) (hide yes) (show_name no) (do_not_autoplace no) (effects (font (size 1.27 1.27))))
  (property "Datasheet" "" (at 200.66 113.03 0) (hide yes) (show_name no) (do_not_autoplace no) (effects (font (size 1.27 1.27))))
  (property "Description" "" (at 200.66 113.03 0) (show_name no) (do_not_autoplace no) (effects (font (size 1.27 1.27))))
  (pin "1"))
 (symbol
  (lib_id "Device:C")
  (at 260.35 52.07 0)
  (unit 1)
  (body_style 1)
  (exclude_from_sim no)
  (in_bom yes)
  (on_board yes)
  (in_pos_files yes)
  (dnp no)
  (property "Reference" "C10" (at 264.16 51.435 0) (show_name no) (do_not_autoplace no) (effects (font (size 1.27 1.27)) (justify left)))
  (property "Value" "1uF" (at 264.16 53.975 0) (show_name no) (do_not_autoplace no) (effects (font (size 1.27 1.27)) (justify left)))
  (property "Footprint" "Capacitor_SMD:C_0805_2012Metric" (at 261.3152 55.88 0) (hide yes) (show_name no) (do_not_autoplace no) (effects (font (size 1.27 1.27))))
  (property "Datasheet" "~" (at 260.35 52.07 0) (hide yes) (show_name no) (do_not_autoplace no) (effects (font (size 1.27 1.27))))
  (property "Description" "Unpolarized capacitor" (at 260.35 52.07 0) (hide yes) (show_name no) (do_not_autoplace no) (effects (font (size 1.27 1.27))))
  (property "digikey" "1276-1026-1-ND" (at 260.35 52.07 0) (hide yes) (show_name no) (do_not_autoplace no) (effects (font (size 1.27 1.27))))
  (pin "1")
  (pin "2"))
 (symbol
  (lib_id "power:+3.3V")
  (at 173.99 29.21 0)
  (unit 1)
  (body_style 1)
  (exclude_from_sim no)
  (in_bom yes)
  (on_board yes)
  (in_pos_files yes)
  (dnp no)
  (fields_autoplaced yes)
  (property "Reference" "#PWR09" (at 173.99 33.02 0) (hide yes) (show_name no) (do_not_autoplace no) (effects (font (size 1.27 1.27))))
  (property "Value" "+3.3V" (at 173.99 24.13 0) (show_name no) (do_not_autoplace no) (effects (font (size 1.27 1.27))))
  (property "Footprint" "" (at 173.99 29.21 0) (hide yes) (show_name no) (do_not_autoplace no) (effects (font (size 1.27 1.27))))
  (property "Datasheet" "" (at 173.99 29.21 0) (hide yes) (show_name no) (do_not_autoplace no) (effects (font (size 1.27 1.27))))
  (property "Description" "Power symbol creates a global label with name \"+3.3V\"" (at 173.99 29.21 0) (hide yes) (show_name no) (do_not_autoplace no) (effects (font (size 1.27 1.27))))
  (pin "1")))
